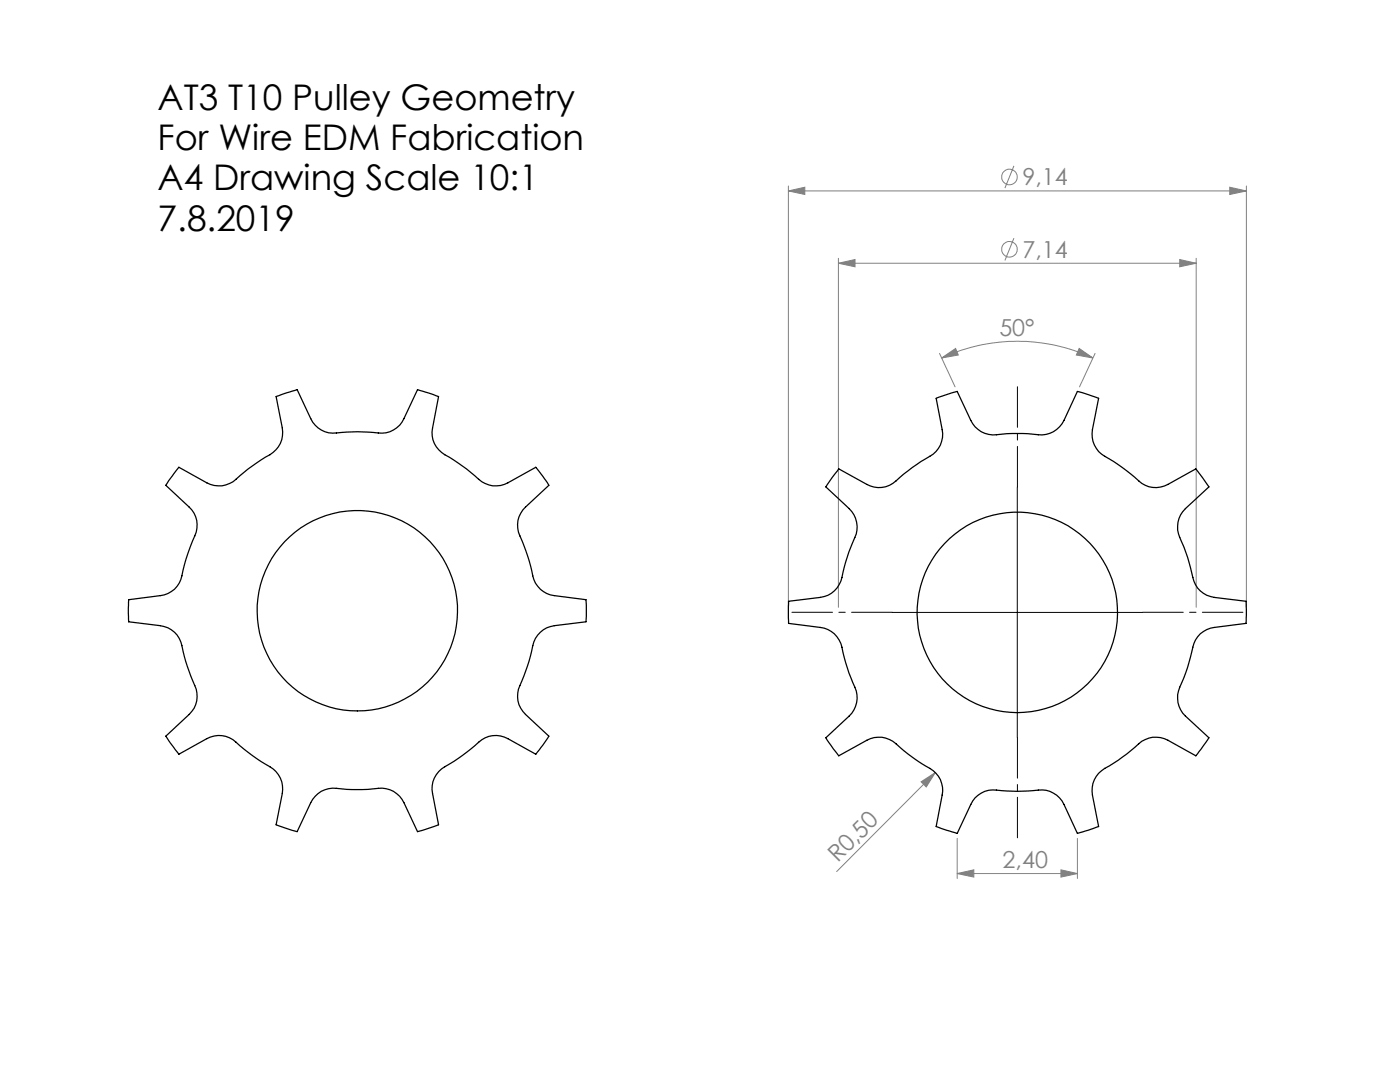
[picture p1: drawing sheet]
<svg xmlns="http://www.w3.org/2000/svg" width="279mm" height="216mm" viewBox="0 0 279 216" stroke-linecap="round" stroke-linejoin="round" font-family="sans-serif">
<g fill="none" stroke="#808080" stroke-width=".2">
<path d="M157.3 38.1l3.3-.7v1.4zM157.3 37.1v84.1M157.3 38.1h91.4M202.4 33.1l-1.8 4.4M245.4 37.4l3.3 .7-3.3 .7zM248.7 37.1v84.1M167.3 52.5l3.3-.7v1.4zM167.3 51.5v69.7M167.3 52.5h71.4M202.4 47.5l-1.8 4.5M235.4 51.8l3.3 .7-3.3 .7zM238.7 51.5v69.7"/>
<path d="M187.5 70.5l3.1 6.7M187.9 71.4l2.8-1.9 .5 1.3zM187.9 71.4a35.7 35.7 0 0 1 30.2 0M215.4 69.5l2.7 1.9-3.3-.6zM218.5 70.5l-3.1 6.7M183.8 156l2.9-1.8-1.8 2.8zM186.7 154.2l-19.7 19.7M191 174.3l3.3-.7v1.4zM191 167.3v8M191 174.3h24M211.7 173.6l3.3 .7-3.3 .7zM215 167.3v8"/>
<circle cx="201.5" cy="35.3" r="1.56"/>
<circle cx="201.5" cy="49.7" r="1.56"/>
</g>
<path d="M203 97.2v-20M178 122.2h-20M228 122.2h20M203 147.2v20" fill="none" stroke="#000" stroke-width=".2" stroke-dasharray="15.2 1.3 1.3 1.3" stroke-dashoffset="7.1"/>
<path d="M203 97.2v50M178 122.2h50" fill="none" stroke="#000" stroke-width=".2"/>
<g fill="#808080">
<path d="M183.8 156l2.9-1.8-1.8 2.8z"/>
<path d="M191 174.3l3.3-.7v1.4zM211.7 173.6l3.3 .7-3.3 .7z"/>
<path d="M245.4 37.4l3.3 .7-3.3 .7zM157.3 38.1l3.3-.7v1.4z"/>
<path d="M235.4 51.8l3.3 .7-3.3 .7zM167.3 52.5l3.3-.7v1.4z"/>
<path d="M215.4 69.5l2.7 1.9-3.3-.6zM187.9 71.4l2.8-1.9 .5 1.3z"/>
</g>
<g fill="none" stroke="#000" stroke-width=".25">
<path d="M35.7 93.2l5.6 3.1a5.2 5.2 0 0 0 6.6-1.4 47.4 47.4 0 0 1 6.6-4.6 5 5 0 0 0 1.8-4.9l-1.2-6.3 2.1-.7 2.1-.6 2.7 5.7a5.2 5.2 0 0 0 6.2 2.8 45.8 45.8 0 0 1 8.1 .1 5 5 0 0 0 4.3-2.9l2.7-5.7 2.1 .6 2.1 .7-1.2 6.3a5.1 5.1 0 0 0 3.4 5.8 41.9 41.9 0 0 1 6.5 4.9 4.9 4.9 0 0 0 5.2 .2l5.5-3.1 1.4 1.8 1.2 1.8-4.6 4.4a5.1 5.1 0 0 0-.7 6.7 41.4 41.4 0 0 1 2.3 7.7 5 5 0 0 0 4.1 3.3l6.3 .8 .1 1.1-.1 3.3-6.3 .7a5.3 5.3 0 0 0-4.5 5.1 45.6 45.6 0 0 1-2.6 7.6 5 5 0 0 0 1.4 5.1l4.6 4.3-1.2 1.8-1.4 1.8-5.5-3.1a5.2 5.2 0 0 0-6.6 1.4 43.5 43.5 0 0 1-6.7 4.6 5 5 0 0 0-1.8 4.9l1.2 6.3-3.1 1.1-1.1 .2-2.7-5.7a5.2 5.2 0 0 0-6.1-2.8 38.5 38.5 0 0 1-8.1-.1 5 5 0 0 0-4.4 2.9l-2.7 5.7-1.1-.2-3.1-1.1 1.2-6.3a5.3 5.3 0 0 0-3.3-5.8 42.1 42.1 0 0 1-6.5-4.9 5 5 0 0 0-5.2-.2l-5.6 3.1-1.7-2.2-.9-1.4 4.6-4.3a4.9 4.9 0 0 0 1.2-5.8 41.4 41.4 0 0 1-2.8-8.7 4.9 4.9 0 0 0-4.1-3.3l-6.3-.7-.1-1.7 .1-2.7 6.3-.8a5.1 5.1 0 0 0 4.5-5.1 45.6 45.6 0 0 1 2.7-7.6 4.9 4.9 0 0 0-1.5-5l-4.6-4.4zM167.4 93.6l5.6 3.1a5.2 5.2 0 0 0 6.6-1.5 43.5 43.5 0 0 1 6.6-4.6 5 5 0 0 0 1.8-4.9l-1.2-6.2 3.2-1.1 1-.3 2.7 5.8a5.2 5.2 0 0 0 6.2 2.7 38.5 38.5 0 0 1 8.1 .2 5.1 5.1 0 0 0 4.3-2.9l2.7-5.8 1.1 .3 3.2 1.1-1.3 6.2a5.3 5.3 0 0 0 3.4 5.9 42.1 42.1 0 0 1 6.5 4.8 5 5 0 0 0 5.2 .3l5.6-3.1 1.3 1.7 1.3 1.9-4.7 4.3a5.3 5.3 0 0 0-.7 6.7 43.9 43.9 0 0 1 2.4 7.8 4.9 4.9 0 0 0 4 3.2l6.4 .8v1.6v2.8l-6.4 .8a4.9 4.9 0 0 0-4.2 4 40.5 40.5 0 0 1-2.9 8.7 5 5 0 0 0 1.4 5l4.7 4.3-1.6 2.3-1 1.3-5.6-3.1a5.2 5.2 0 0 0-6.6 1.4 40.7 40.7 0 0 1-6.6 4.7 5 5 0 0 0-1.9 4.8l1.3 6.3-2.1 .8-2.2 .6-2.7-5.8a5.3 5.3 0 0 0-6.1-2.7 45.8 45.8 0 0 1-8.1-.2 5 5 0 0 0-4.4 2.9l-2.7 5.8-2.1-.6-2.1-.8 1.2-6.3a5.1 5.1 0 0 0-3.3-5.8 41.9 41.9 0 0 1-6.5-4.9 4.9 4.9 0 0 0-5.2-.2l-5.6 3.1-1-1.3-1.6-2.3 4.7-4.3a5.3 5.3 0 0 0 .7-6.7 41.4 41.4 0 0 1-2.4-7.8 5 5 0 0 0-4.1-3.2l-6.3-.8-.1-1.1 .1-3.3 6.3-.8a5.3 5.3 0 0 0 4.5-5 38.5 38.5 0 0 1 2.7-7.7 5.2 5.2 0 0 0-1.4-5l-4.7-4.3z"/>
<circle cx="71.3" cy="121.9" r="20"/>
<circle cx="203" cy="122.2" r="20"/>
</g>
<g font-size="7.1">
<text x="31.5" y="21.9">AT3 T10 Pulley Geometry</text>
<text x="31.5" y="30">For Wire EDM Fabrication</text>
<text x="31.5" y="38">A4 Drawing Scale 10:1</text>
<text x="31.5" y="46.1">7.8.2019</text>
</g>
<g font-size="4.7" fill="#808080">
<text x="204" y="37">9,14</text>
<text x="204" y="51.4">7,14</text>
<text x="199.4" y="67.1">50°</text>
<text x="167.2" y="172.3" transform="rotate(-45 167.2 172.3)">R0,50</text>
<text x="200.1" y="173.3">2,40</text>
</g>
</svg>
